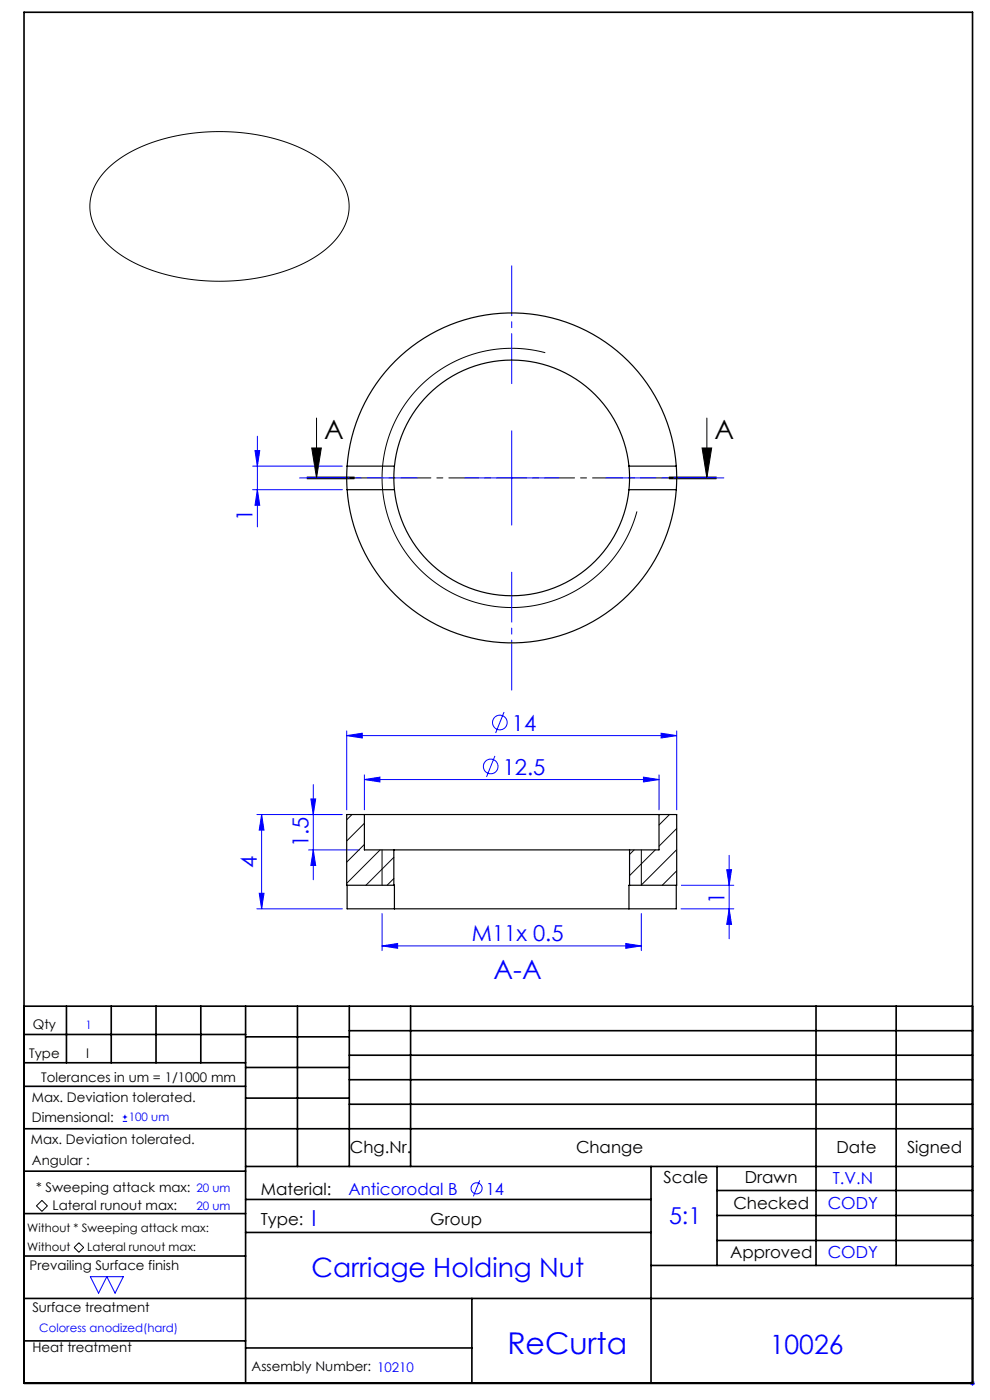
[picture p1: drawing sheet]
<svg xmlns="http://www.w3.org/2000/svg" width="210mm" height="297mm" viewBox="0 0 210 297" stroke-linecap="round" stroke-linejoin="round" font-family="sans-serif">
<g fill="none" stroke="#00f" stroke-width=".21">
<path d="M53.6 98.9h19M54.1 95.6h1l-.5 3.3zM54.6 92.5v19.3M108.5 91.4v20M53.6 103.9h19M54.6 103.9l.5 3.3h-1zM98.5 101.4h20M73.5 156.1l3.3-.6v1.1zM73.5 155.1v16.7M73.5 156.1h70M106.9 151.1l-1.8 4.4M140.2 155.5l3.3 .6-3.3 .5z"/>
<path d="M143.5 155.1v16.7M54.5 172.8h18M55.5 172.8l.5 3.3h-1zM55.5 172.8v20M65.9 169.5h1.1l-.5 3.3zM66.5 166.4v20.2M77.3 165.4l3.3-.5v1zM77.3 164.4v7.4M77.3 165.4h62.5M105 160.4l-1.8 4.4M136.5 164.9l3.3 .5-3.3 .5zM139.8 164.4v7.4"/>
<path d="M54.5 192.8h18.1M55 189.5h1l-.5 3.3zM65.5 180.3h10.8M66.5 180.3l.5 3.3h-1.1zM81 193.8v7.9M136 193.8v7.9M144.5 192.8h11.2M144.5 187.8h11.2M154.2 184.5h1l-.5 3.3zM154.7 192.8l.5 3.3h-1zM154.7 181.4v17.7M81 200.7l3.3-.5v1z"/>
<path d="M81 200.7h55M132.7 200.2l3.3 .5-3.3 .5zM26 237.9h1M26 237h1M26.5 236.5v.9M101.8 250.4l-1.4 3.4M19.2 270.8h7l-1.8 3.5-1.7-3.5-1.8 3.5zM205.8 293.5h1M205.9 293.1l.7 .7M206.3 293v1M206.6 293.1l-.7 .7"/>
<circle cx="106" cy="153.3" r="1.56"/>
<circle cx="104.1" cy="162.6" r="1.56"/>
<circle cx="101.1" cy="252.1" r="1.18"/>
</g>
<g fill="none" stroke="#000" stroke-width=".21">
<path d="M22.6 36a30.5 30.5 0 0 1 17.3-7.6 42.4 42.4 0 0 1 26.1 4.2 15 15 0 0 1 7.9 9.5 11.2 11.2 0 0 1-4.6 10.6 34.5 34.5 0 0 1-19.8 6.9 40.3 40.3 0 0 1-23.4-5.2 13.8 13.8 0 0 1-7-9.7 10.9 10.9 0 0 1 3.5-8.7zM115.7 74.8a27.5 27.5 0 0 0-33.7 19.5 27.5 27.5 0 0 0 19.4 33.6 27.5 27.5 0 0 0 33.7-19.4M66.1 95h2.1l-1.1 6.4zM67.1 88.7v12.7M148.9 95h2.1l-1.1 6.4zM149.9 88.7v12.7M65.1 101.6h10zM65.1 101.4h10M65.1 101.2h10M141.9 101.4h10M141.9 101.2h10M141.9 101.6h10"/>
<path d="M81 180.3v7.5M136 180.3v7.5M8.9 254.7l1.2 1.1-1.2 1.2-1.2-1.2zM15.7 264.7l1-1.1 1.1 1.1-1.1 1z"/>
</g>
<path d="M151.9 101.4h-86.8" fill="none" stroke="#000" stroke-width=".21" stroke-dasharray="6.3 1.3 1.3 1.3" stroke-dashoffset=".4"/>
<g fill="none" stroke="#000" stroke-width=".35">
<path d="M5.1 2.6h201.2v290.9h-201.2zM5.1 213.5h201.2M5.1 219.5h47M14.1 213.5v12M23.6 213.5v12M33.1 213.5v12M42.6 213.5v12M52.1 213.5v80M52.1 220h22M63.1 213.5v34M74.1 218.7h132.2M74.1 213.5v34"/>
<path d="M87.1 213.5v34M173.1 213.5v55M190.1 213.5v55M5.1 239.5h201.2M5.1 230.5h47M5.1 225.5h47M52.1 226.5h22M52.1 233h22M74.1 223.9h132.2M74.1 229.1h132.2M74.1 234.3h132.2M5.1 257.5h47"/>
<path d="M5.1 248.5h47M52.1 247.5h154.2M52.1 254.5h86M138.1 247.5v46M152.1 247.5v21M152.1 252.6h54.2M152.1 257.9h54.2M5.1 275.5h201.2M5.1 266.5h47M52.1 261.5h86M100.1 275.5v18M138.1 268.5h68.2"/>
<path d="M152.1 263.2h54.2M5.1 284.5h47M52.1 286h48"/>
</g>
<path d="M108.5 81.4v-25M88.5 101.4h-25M128.5 101.4h25M108.5 121.4v25" fill="none" stroke="#00f" stroke-width=".21" stroke-dasharray="15.2 1.3 1.3 1.3" stroke-dashoffset="4.6"/>
<path d="M148.9 95h2.1l-1.1 6.4zM66.1 95h2.1l-1.1 6.4z" fill="#000"/>
<g fill="#00f">
<path d="M132.7 200.2l3.3 .5-3.3 .5zM81 200.7l3.3-.5v1z"/>
<path d="M77.3 165.4l3.3-.5v1zM136.5 164.9l3.3 .5-3.3 .5zM73.5 156.1l3.3-.6v1.1zM140.2 155.5l3.3 .6-3.3 .5z"/>
<path d="M54.1 95.6h1l-.5 3.3zM54.6 103.9l.5 3.3h-1zM55.5 172.8l.5 3.3h-1zM55 189.5h1l-.5 3.3zM65.9 169.5h1.1l-.5 3.3zM66.5 180.3l.5 3.3h-1.1zM154.2 184.5h1l-.5 3.3zM154.7 192.8l.5 3.3h-1z"/>
</g>
<g fill="none" stroke="#000" stroke-width=".25">
<path d="M73.6 98.9a35 35 0 0 1 34.9-32.5 35 35 0 0 1 35 32.5M73.6 98.9v5M73.6 98.9h10.1M83.7 98.9a25 25 0 0 1 24.8-22.5 25 25 0 0 1 24.9 22.5M83.7 98.9l-.2 2.5 .2 2.5M133.4 98.9l.1 2.5-.1 2.5M133.4 98.9h10.1M143.5 98.9v5M73.6 103.9a35 35 0 0 0 34.9 32.5 35 35 0 0 0 35-32.5M73.6 103.9h10.1M83.7 103.9a25 25 0 0 0 24.8 22.5 25 25 0 0 0 24.9-22.5M133.4 103.9h10.1"/>
<path d="M77.3 172.8h62.5M77.3 172.8h-3.8v15h10M77.3 172.8v7.5h6.2M139.8 172.8h3.7v15h-10M139.8 172.8v7.5h-6.3M73.6 187.8v5h10.1M83.5 187.8h.2v5M83.5 180.3h50M83.5 180.3v7.5M83.7 192.8h49.7M133.5 187.8h-.1v5M133.5 180.3v7.5"/>
<path d="M143.5 187.8v5h-10.1"/>
</g>
<path d="M74.7 172.8l-1.2 1.1M77.3 174.7l-3.8 3.7M77.3 179.1l-3.8 3.8M142 172.8l-2.2 2.2M143.5 175.8l-3.7 3.7M80.6 180.3l-7.1 7.1M83.5 181.9l-5.9 5.9M83.5 186.4l-1.4 1.4M134.5 180.3l-1 1M139 180.3l-5.5 5.5M143.5 180.3l-7.5 7.5M143.5 184.7l-3 3.1" fill="none" stroke="#000" stroke-width=".21"/>
<text font-size="6.3" fill="#00f" x="107.6" y="287.3">ReCurta</text>
<g font-size="5.6">
<text x="68.7" y="93.1">A</text>
<text x="151.5" y="93.1">A</text>
</g>
<g font-size="5.6" fill="#00f">
<text x="104.7" y="207.6">A-A</text>
<text x="66.1" y="271">Carriage Holding Nut</text>
<text x="163.3" y="287.2">10026</text>
</g>
<text font-size="4.9" fill="#00f" x="141.9" y="259.7">5:1</text>
<g font-size="4.7" fill="#00f">
<text x="53.6" y="110.5" transform="rotate(-90 53.6 110.5)">1</text>
<text x="108.6" y="155">14</text>
<text x="106.7" y="164.3">12.5</text>
<text x="65.4" y="179.8" transform="rotate(-90 65.4 179.8)">1.5</text>
<text x="54.5" y="184.1" transform="rotate(-90 54.5 184.1)">4</text>
<text x="153.7" y="191.7" transform="rotate(-90 153.7 191.7)">1</text>
<text x="100.1" y="199.7">M11x 0.5</text>
<text x="66.1" y="260">I</text>
</g>
<g font-size="3.5">
<text x="74.2" y="244.7">Chg.Nr.</text>
<text x="122.2" y="244.7">Change</text>
<text x="177.4" y="244.7">Date</text>
<text x="192.4" y="244.7">Signed</text>
<text x="140.8" y="250.9">Scale</text>
<text x="158" y="250.9">Drawn</text>
<text x="55.3" y="253.5">Material:</text>
<text x="155.6" y="256.4">Checked</text>
<text x="55.3" y="259.8">Type:</text>
<text x="91.3" y="259.8">Group</text>
<text x="154.9" y="266.9">Approved</text>
</g>
<g font-size="3.5" fill="#00f">
<text x="176.6" y="251.1">T.V.N</text>
<text x="73.9" y="253.4">Anticorodal B</text>
<text x="103" y="253.4">14</text>
<text x="175.6" y="256.6">CODY</text>
<text x="175.6" y="267">CODY</text>
</g>
<g font-size="2.8">
<text x="7" y="218.4">Qty</text>
<text x="6.2" y="224.5">Type</text>
<text x="18.2" y="224.5">I</text>
<text x="6.8" y="233.7">Max. Deviation tolerated.</text>
<text x="8.8" y="229.4">Tolerances in um = 1/1000 mm</text>
<text x="6.8" y="238.1">Dimensional:</text>
<text x="6.6" y="242.8">Max. Deviation tolerated.</text>
<text x="6.8" y="247.1">Angular :</text>
<text x="7.6" y="252.9">* Sweeping attack max:</text>
<text x="11.2" y="256.7">Lateral runout max:</text>
<text x="6.3" y="269.5">Prevailing Surface finish</text>
<text x="6.9" y="278.3">Surface treatment</text>
<text x="6.9" y="286.7">Heat treatment</text>
<text x="53.4" y="290.9">Assembly Number: 10210</text>
</g>
<g font-size="2.5" fill="#00f">
<text x="18.1" y="218.3">1</text>
<text x="27.3" y="237.9">100 um</text>
<text x="41.7" y="256.6">20 um</text>
<text x="41.7" y="252.9">20 um</text>
<text x="8.3" y="282.6">Coloress anodized(hard)</text>
</g>
<g font-size="2.5">
<text x="5.8" y="261.4">Without * Sweeping attack max:</text>
<text x="5.8" y="265.4">Without</text>
<text x="18.5" y="265.3">Lateral runout max:</text>
</g>
</svg>
